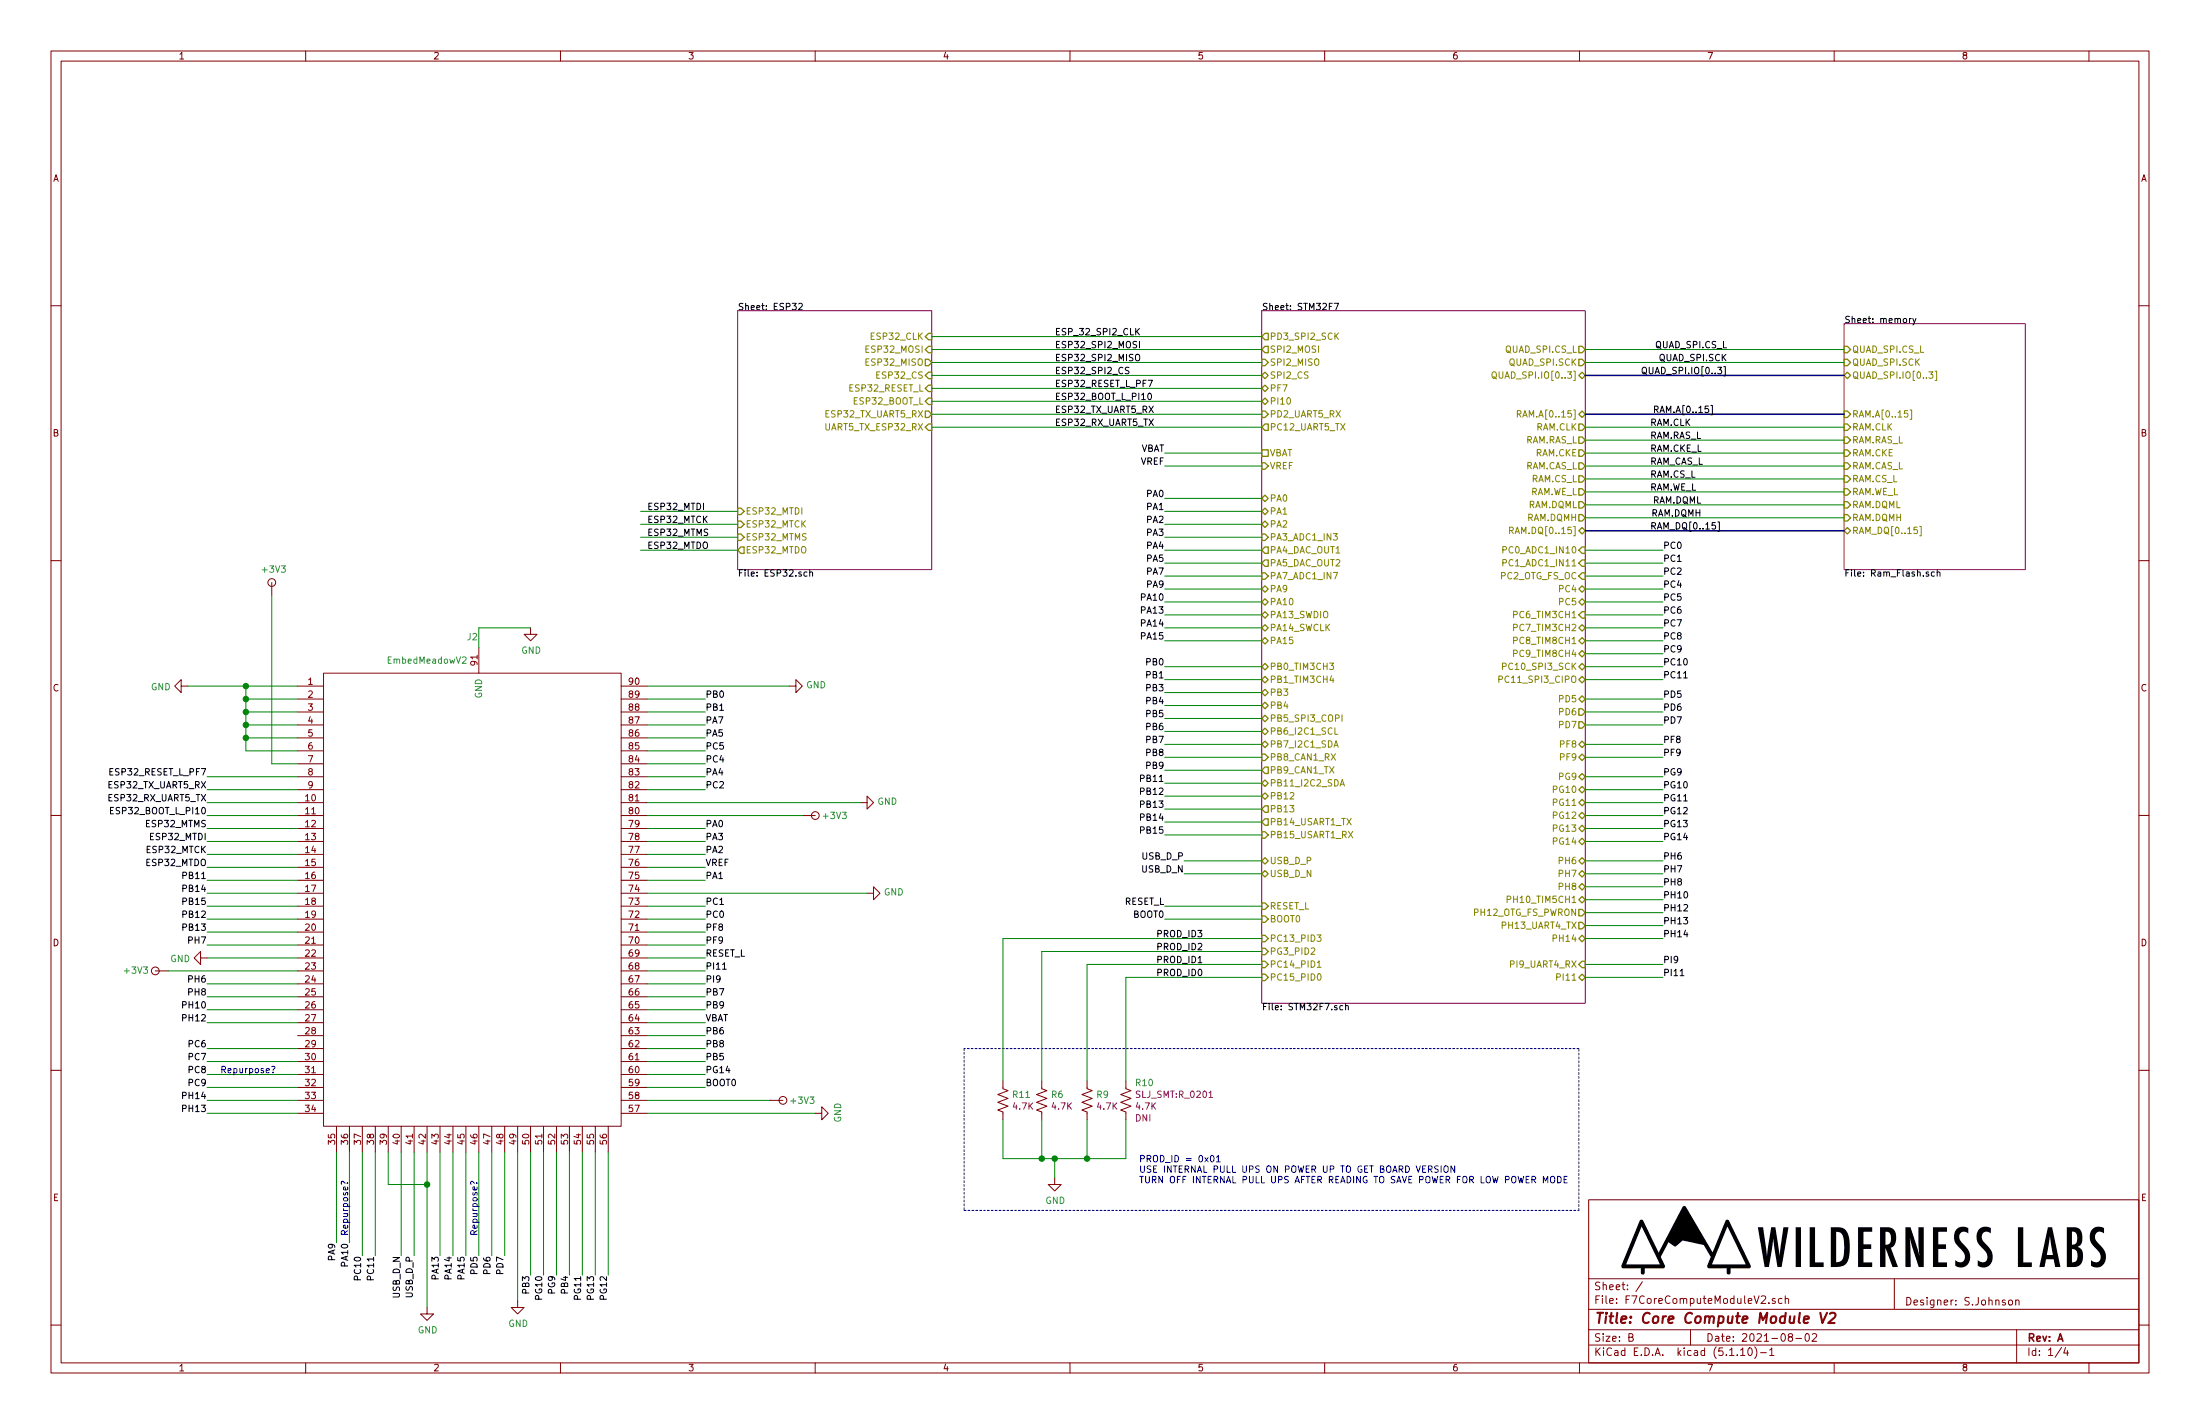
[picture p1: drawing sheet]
EESchema Schematic File Version 4
EELAYER 30 0
EELAYER END
$Descr B 17000 11000
encoding utf-8
Sheet 1 4
Title "Core Compute Module V2"
Date "2021-08-02"
Rev "A"
Comp ""
Comment1 "S.Johnson"
Comment2 ""
Comment3 ""
Comment4 ""
$EndDescr
Wire Bus Line
	12250 3200 14250 3200
Text Label 13250 3200 2    50   ~ 0
RAM.A[0..15]
Wire Wire Line
	12250 3300 14250 3300
Wire Wire Line
	12250 3500 14250 3500
Wire Wire Line
	12250 3600 14250 3600
Wire Wire Line
	12250 3700 14250 3700
Wire Wire Line
	12250 3800 14250 3800
Text Label 12750 3300 0    50   ~ 0
RAM.CLK
Text Label 12750 3400 0    50   ~ 0
RAM.RAS_L
Text Label 12750 3500 0    50   ~ 0
RAM.CKE_L
Text Label 12750 3600 0    50   ~ 0
RAM_CAS_L
Text Label 12750 3700 0    50   ~ 0
RAM.CS_L
Text Label 12750 3800 0    50   ~ 0
RAM.WE_L
Wire Bus Line
	12250 2900 14250 2900
Wire Wire Line
	12250 2800 14250 2800
Wire Wire Line
	12250 2700 14250 2700
Text Label 13350 2800 2    50   ~ 0
QUAD_SPI.SCK
Text Label 13350 2700 2    50   ~ 0
QUAD_SPI.CS_L
Text Label 13350 2900 2    50   ~ 0
QUAD_SPI.IO[0..3]
Wire Wire Line
	12250 3900 14250 3900
Wire Wire Line
	12250 4000 14250 4000
Text Label 13150 4000 2    50   ~ 0
RAM.DQMH
Text Label 13150 3900 2    50   ~ 0
RAM.DQML
Wire Bus Line
	12250 4100 14250 4100
Text Label 12750 4100 0    50   ~ 0
RAM_DQ[0..15]
Wire Wire Line
	7200 2600 9750 2600
Wire Wire Line
	9750 2700 7200 2700
Wire Wire Line
	9750 2800 7200 2800
Wire Wire Line
	7200 2900 9750 2900
Wire Wire Line
	9750 3000 7200 3000
Wire Wire Line
	9750 3100 7200 3100
Wire Wire Line
	9750 3200 7200 3200
Wire Wire Line
	9750 3300 7200 3300
Text Label 8150 2600 0    50   ~ 0
ESP_32_SPI2_CLK
Text Label 8150 2700 0    50   ~ 0
ESP32_SPI2_MOSI
Text Label 8150 2800 0    50   ~ 0
ESP32_SPI2_MISO
Text Label 8150 2900 0    50   ~ 0
ESP32_SPI2_CS
Text Label 8150 3000 0    50   ~ 0
ESP32_RESET_L_PF7
Text Label 8150 3100 0    50   ~ 0
ESP32_BOOT_L_PI10
Text Label 8150 3200 0    50   ~ 0
ESP32_TX_UART5_RX
Text Label 8150 3300 0    50   ~ 0
ESP32_RX_UART5_TX
Wire Wire Line
	9000 3500 9750 3500
Wire Wire Line
	9000 3600 9750 3600
Wire Wire Line
	9000 3850 9750 3850
Wire Wire Line
	9000 3950 9750 3950
Wire Wire Line
	9000 4050 9750 4050
Wire Wire Line
	9000 4150 9750 4150
Wire Wire Line
	9000 4250 9750 4250
Wire Wire Line
	9000 4350 9750 4350
Wire Wire Line
	9000 4450 9750 4450
Wire Wire Line
	9000 4550 9750 4550
Wire Wire Line
	9000 4650 9750 4650
Wire Wire Line
	9000 4750 9750 4750
Wire Wire Line
	9000 4850 9750 4850
Wire Wire Line
	9000 5350 9750 5350
Wire Wire Line
	9000 5450 9750 5450
Wire Wire Line
	9000 5550 9750 5550
Wire Wire Line
	9000 5650 9750 5650
Wire Wire Line
	9000 5750 9750 5750
Wire Wire Line
	9000 5850 9750 5850
Wire Wire Line
	9000 5950 9750 5950
Wire Wire Line
	9000 6050 9750 6050
Wire Wire Line
	9000 6150 9750 6150
Wire Wire Line
	9000 6250 9750 6250
Wire Wire Line
	9000 7000 9750 7000
Wire Wire Line
	12250 4250 12850 4250
Wire Wire Line
	12250 4350 12850 4350
Wire Wire Line
	12250 4450 12850 4450
Wire Wire Line
	12250 4550 12850 4550
Wire Wire Line
	12250 4650 12850 4650
Wire Wire Line
	9750 6750 9150 6750
Wire Wire Line
	9750 6650 9150 6650
Wire Wire Line
	12250 4750 12850 4750
Wire Wire Line
	12250 4850 12850 4850
Wire Wire Line
	12250 4950 12850 4950
Wire Wire Line
	12250 5050 12850 5050
Wire Wire Line
	12250 5150 12850 5150
Wire Wire Line
	12250 5250 12850 5250
Wire Wire Line
	12250 5400 12850 5400
Wire Wire Line
	12250 5500 12850 5500
Wire Wire Line
	12250 5600 12850 5600
Wire Wire Line
	12250 5750 12850 5750
Wire Wire Line
	12250 5850 12850 5850
Wire Wire Line
	12250 6000 12850 6000
Wire Wire Line
	12250 6100 12850 6100
$Sheet
S 14250 2500 1400 1900
U 5D0A6362
F0 "memory" 50
F1 "Ram_Flash.sch" 50
F2 "QUAD_SPI.IO[0..3]" B L 14250 2900 50 
F3 "RAM.A[0..15]" I L 14250 3200 50 
F4 "RAM.CLK" I L 14250 3300 50 
F5 "RAM.CKE" I L 14250 3500 50 
F6 "RAM.CAS_L" I L 14250 3600 50 
F7 "RAM.RAS_L" I L 14250 3400 50 
F8 "RAM.WE_L" I L 14250 3800 50 
F9 "RAM.CS_L" I L 14250 3700 50 
F10 "RAM.DQML" I L 14250 3900 50 
F11 "RAM.DQMH" I L 14250 4000 50 
F12 "QUAD_SPI.SCK" I L 14250 2800 50 
F13 "QUAD_SPI.CS_L" I L 14250 2700 50 
F14 "RAM_DQ[0..15]" B L 14250 4100 50 
$EndSheet
Wire Wire Line
	12250 3400 14250 3400
Wire Wire Line
	12250 6200 12850 6200
Wire Wire Line
	12250 6300 12850 6300
Wire Wire Line
	12250 6400 12850 6400
Wire Wire Line
	12250 6500 12850 6500
Wire Wire Line
	12250 6650 12850 6650
Wire Wire Line
	12250 6750 12850 6750
Text Label 12850 5050 0    50   ~ 0
PC9
Text Label 9000 3500 2    50   ~ 0
VBAT
Text Label 9000 3600 2    50   ~ 0
VREF
Text Label 9000 4250 2    50   ~ 0
PA4
Text Label 9000 4350 2    50   ~ 0
PA5
Text Label 9000 4150 2    50   ~ 0
PA3
Text Label 9000 4450 2    50   ~ 0
PA7
Text Label 12850 4250 0    50   ~ 0
PC0
Text Label 12850 4350 0    50   ~ 0
PC1
Text Label 12850 5150 0    50   ~ 0
PC10
Text Label 9000 5550 2    50   ~ 0
PB5
Text Label 12850 5250 0    50   ~ 0
PC11
Text Label 12850 7150 0    50   ~ 0
PH13
Text Label 9000 6450 2    50   ~ 0
PB15
Text Label 9000 6350 2    50   ~ 0
PB14
Text Label 9000 5850 2    50   ~ 0
PB8
Text Label 9000 5950 2    50   ~ 0
PB9
Text Label 12850 4750 0    50   ~ 0
PC6
Text Label 12850 4850 0    50   ~ 0
PC7
Text Label 9000 5150 2    50   ~ 0
PB0
Text Label 9000 5250 2    50   ~ 0
PB1
Text Label 12850 6950 0    50   ~ 0
PH10
Text Label 9000 7000 2    50   ~ 0
RESET_L
Text Label 9000 5650 2    50   ~ 0
PB6
Text Label 9000 5750 2    50   ~ 0
PB7
Text Label 9000 3850 2    50   ~ 0
PA0
Text Label 9000 3950 2    50   ~ 0
PA1
Text Label 9000 4050 2    50   ~ 0
PA2
Text Label 9000 4550 2    50   ~ 0
PA9
Text Label 9000 4650 2    50   ~ 0
PA10
Text Label 9150 6750 2    50   ~ 0
USB_D_N
Text Label 9150 6650 2    50   ~ 0
USB_D_P
Text Label 9000 4750 2    50   ~ 0
PA13
Text Label 9000 4850 2    50   ~ 0
PA14
Text Label 9000 4950 2    50   ~ 0
PA15
Text Label 12850 4550 0    50   ~ 0
PC4
Text Label 12850 4650 0    50   ~ 0
PC5
Text Label 12850 4950 0    50   ~ 0
PC8
Text Label 12850 6200 0    50   ~ 0
PG11
Text Label 12850 6400 0    50   ~ 0
PG13
Text Label 12850 6500 0    50   ~ 0
PG14
Text Label 12850 4450 0    50   ~ 0
PC2
Text Label 12850 7050 0    50   ~ 0
PH12
Text Label 9000 6050 2    50   ~ 0
PB11
Text Label 12850 5400 0    50   ~ 0
PD5
Text Label 9000 5350 2    50   ~ 0
PB3
Text Label 9000 5450 2    50   ~ 0
PB4
Text Label 12850 6000 0    50   ~ 0
PG9
Text Label 12850 6100 0    50   ~ 0
PG10
Text Label 12850 5500 0    50   ~ 0
PD6
Text Label 12850 5600 0    50   ~ 0
PD7
$Sheet
S 5700 2400 1500 2000
U 5D06E29D
F0 "ESP32" 50
F1 "ESP32.sch" 50
F2 "UART5_TX_ESP32_RX" I R 7200 3300 50 
F3 "ESP32_TX_UART5_RX" O R 7200 3200 50 
F4 "ESP32_MOSI" I R 7200 2700 50 
F5 "ESP32_CLK" I R 7200 2600 50 
F6 "ESP32_MISO" O R 7200 2800 50 
F7 "ESP32_CS" I R 7200 2900 50 
F8 "ESP32_RESET_L" I R 7200 3000 50 
F9 "ESP32_BOOT_L" I R 7200 3100 50 
F10 "ESP32_MTDI" I L 5700 3950 50 
F11 "ESP32_MTCK" I L 5700 4050 50 
F12 "ESP32_MTMS" I L 5700 4150 50 
F13 "ESP32_MTDO" O L 5700 4250 50 
$EndSheet
Wire Wire Line
	5700 3950 4950 3950
Wire Wire Line
	5700 4050 4950 4050
Wire Wire Line
	5700 4150 4950 4150
Wire Wire Line
	5700 4250 4950 4250
Text Label 5000 4150 0    50   ~ 0
ESP32_MTMS
Text Label 5000 4050 0    50   ~ 0
ESP32_MTCK
Text Label 5000 3950 0    50   ~ 0
ESP32_MTDI
Text Label 5000 4250 0    50   ~ 0
ESP32_MTDO
Wire Wire Line
	9750 7100 9000 7100
Text Label 9000 7100 2    50   ~ 0
BOOT0
$Comp
L SLJ_Mechanical:EmbedMeadowV2 J2
U 1 1
P 3700 6900
F 0 "J2" H 3650 8881 50  0000 C CNN
F 1 "EmbedMeadowV2" H 3300 8700 50  0000 C CNN
F 2 "SLJ_Mechanical:MeadowEmbededV2_OnModule" H 2900 6700 50  0001 C CNN
F 3 "" H 2800 6700 50  0001 C CNN
	1    3700 6900
	1    0    0    -1  
$EndComp
Wire Wire Line
	12250 6850 12850 6850
Wire Wire Line
	12250 6950 12850 6950
$Comp
L SLJ_Resistor_0201:R_4K7_1%_0201 R10
U 1 1
P 8700 8550
F 0 "R10" H 8768 8737 50  0000 L CNN
F 1 "R_4K7_1%_0201" H 8685 7957 50  0001 C CNN
F 2 "SLJ_SMT:R_0201" H 8768 8646 50  0000 L CNN
F 3 "~" H 8700 8600 50  0001 C CNN
F 4 "Yageo" H 8663 7889 50  0001 C CNN "MF"
F 5 "RC0201FR-074K7L" H 8658 8026 50  0001 C CNN "PN"
F 6 "4.7K" H 8768 8555 50  0000 L CNN "Res_value"
F 7 "Vishay Dale" H 8700 8550 50  0001 C CNN "MF2"
F 8 "CRCW02014K70FKED" H 8700 8550 50  0001 C CNN "PN2"
F 9 "DNI" H 8768 8464 50  0000 L CNN "DNI"
	1    8700 8550
	1    0    0    -1  
$EndComp
$Comp
L SLJ_Resistor_0201:R_4K7_1%_0201 R9
U 1 1
P 8400 8550
F 0 "R9" H 8468 8646 50  0000 L CNN
F 1 "R_4K7_1%_0201" H 8385 7957 50  0001 C CNN
F 2 "SLJ_SMT:R_0201" H 8468 8646 50  0001 L CNN
F 3 "~" H 8400 8600 50  0001 C CNN
F 4 "Yageo" H 8363 7889 50  0001 C CNN "MF"
F 5 "RC0201FR-074K7L" H 8358 8026 50  0001 C CNN "PN"
F 6 "4.7K" H 8468 8555 50  0000 L CNN "Res_value"
F 7 "Vishay Dale" H 8400 8550 50  0001 C CNN "MF2"
F 8 "CRCW02014K70FKED" H 8400 8550 50  0001 C CNN "PN2"
F 9 "" H 8468 8464 50  0000 L CNN "DNI"
	1    8400 8550
	1    0    0    -1  
$EndComp
$Comp
L SLJ_Resistor_0201:R_4K7_1%_0201 R6
U 1 1
P 8050 8550
F 0 "R6" H 8118 8646 50  0000 L CNN
F 1 "R_4K7_1%_0201" H 8035 7957 50  0001 C CNN
F 2 "SLJ_SMT:R_0201" H 8118 8646 50  0001 L CNN
F 3 "~" H 8050 8600 50  0001 C CNN
F 4 "Yageo" H 8013 7889 50  0001 C CNN "MF"
F 5 "RC0201FR-074K7L" H 8008 8026 50  0001 C CNN "PN"
F 6 "4.7K" H 8118 8555 50  0000 L CNN "Res_value"
F 7 "Vishay Dale" H 8050 8550 50  0001 C CNN "MF2"
F 8 "CRCW02014K70FKED" H 8050 8550 50  0001 C CNN "PN2"
F 9 "" H 8118 8464 50  0000 L CNN "DNI"
	1    8050 8550
	1    0    0    -1  
$EndComp
Wire Wire Line
	8050 7350 9750 7350
Wire Wire Line
	8400 7450 9750 7450
Wire Wire Line
	8700 7550 9750 7550
Text Label 9300 7550 2    50   ~ 0
PROD_ID0
Text Label 9300 7450 2    50   ~ 0
PROD_ID1
Text Label 9300 7350 2    50   ~ 0
PROD_ID2
Text Notes 8800 9150 0    50   ~ 0
PROD_ID = 0x01\nUSE INTERNAL PULL UPS ON POWER UP TO GET BOARD VERSION\nTURN OFF INTERNAL PULL UPS AFTER READING TO SAVE POWER FOR LOW POWER MODE
Wire Wire Line
	8050 8650 8050 8950
Wire Wire Line
	8050 8950 8150 8950
Wire Wire Line
	8400 8950 8400 8650
Wire Wire Line
	8400 8950 8700 8950
Wire Wire Line
	8700 8950 8700 8650
Connection ~ 8400 8950
$Comp
L power:GND #PWR07
U 1 1
P 8150 9100
F 0 "#PWR07" H 8150 8850 50  0001 C CNN
F 1 "GND" H 8155 8927 50  0000 C CNN
F 2 "" H 8150 9100 50  0001 C CNN
F 3 "" H 8150 9100 50  0001 C CNN
	1    8150 9100
	1    0    0    -1  
$EndComp
Wire Wire Line
	8150 9100 8150 8950
Connection ~ 8150 8950
Wire Wire Line
	8150 8950 8400 8950
Text Label 9000 6150 2    50   ~ 0
PB12
Text Label 9000 6250 2    50   ~ 0
PB13
Wire Wire Line
	12250 7050 12850 7050
Text Label 12850 6300 0    50   ~ 0
PG12
Wire Wire Line
	9750 4950 9000 4950
Wire Wire Line
	9750 5150 9000 5150
Wire Wire Line
	9750 5250 9000 5250
Text Label 12850 6650 0    50   ~ 0
PH6
Text Label 12850 6750 0    50   ~ 0
PH7
Text Label 12850 6850 0    50   ~ 0
PH8
Text Label 12850 5750 0    50   ~ 0
PF8
Text Label 12850 5850 0    50   ~ 0
PF9
$Comp
L SLJ_Resistor_0201:R_4K7_1%_0201 R11
U 1 1
P 7750 8550
F 0 "R11" H 7818 8646 50  0000 L CNN
F 1 "R_4K7_1%_0201" H 7735 7957 50  0001 C CNN
F 2 "SLJ_SMT:R_0201" H 7818 8646 50  0001 L CNN
F 3 "~" H 7750 8600 50  0001 C CNN
F 4 "Yageo" H 7713 7889 50  0001 C CNN "MF"
F 5 "RC0201FR-074K7L" H 7708 8026 50  0001 C CNN "PN"
F 6 "4.7K" H 7818 8555 50  0000 L CNN "Res_value"
F 7 "Vishay Dale" H 7750 8550 50  0001 C CNN "MF2"
F 8 "CRCW02014K70FKED" H 7750 8550 50  0001 C CNN "PN2"
F 9 "" H 7818 8464 50  0000 L CNN "DNI"
	1    7750 8550
	1    0    0    -1  
$EndComp
Wire Wire Line
	7750 7250 9750 7250
Wire Wire Line
	7750 8650 7750 8950
Wire Wire Line
	7750 8950 8050 8950
Connection ~ 8050 8950
Text Label 9300 7250 2    50   ~ 0
PROD_ID3
Wire Wire Line
	12250 7150 12850 7150
Text Label 12850 7550 0    50   ~ 0
PI11
Text Label 1600 6000 2    50   ~ 0
ESP32_RESET_L_PF7
Text Label 1600 6300 2    50   ~ 0
ESP32_BOOT_L_PI10
Text Label 1600 6100 2    50   ~ 0
ESP32_TX_UART5_RX
Text Label 1600 6200 2    50   ~ 0
ESP32_RX_UART5_TX
Text Label 5450 7600 0    50   ~ 0
PI9
Text Label 5450 7500 0    50   ~ 0
PI11
Wire Wire Line
	1600 7600 2300 7600
Wire Wire Line
	1600 7300 2300 7300
Wire Wire Line
	1600 7700 2300 7700
Text Label 1600 8600 2    50   ~ 0
PH13
Wire Wire Line
	3500 9700 3500 8900
Text Label 1600 7600 2    50   ~ 0
PH6
Text Label 5450 7300 0    50   ~ 0
PF9
Wire Wire Line
	2100 5900 2300 5900
Text Label 5450 7200 0    50   ~ 0
PF8
Text Label 1600 7700 2    50   ~ 0
PH8
Text Label 1600 7300 2    50   ~ 0
PH7
Wire Wire Line
	2300 7200 1600 7200
Wire Wire Line
	2300 7100 1600 7100
Text Label 1600 7100 2    50   ~ 0
PB12
Text Label 1600 7200 2    50   ~ 0
PB13
Wire Wire Line
	2700 9600 2700 8900
Wire Wire Line
	3600 9700 3600 8900
Wire Wire Line
	2800 9700 2800 8900
Wire Wire Line
	2900 9700 2900 8900
Wire Wire Line
	3400 9700 3400 8900
Text Label 5450 7700 0    50   ~ 0
PB7
Text Label 5450 8100 0    50   ~ 0
PB8
Text Label 5450 7800 0    50   ~ 0
PB9
Text Label 5450 7900 0    50   ~ 0
VBAT
Text Label 5450 7400 0    50   ~ 0
RESET_L
Text Label 5450 7000 0    50   ~ 0
PC1
Text Label 5450 7100 0    50   ~ 0
PC0
Text Label 5450 6800 0    50   ~ 0
PA1
Text Label 5450 6700 0    50   ~ 0
VREF
Text Label 5450 6400 0    50   ~ 0
PA0
Text Label 5450 6500 0    50   ~ 0
PA3
Text Label 5450 6000 0    50   ~ 0
PA4
Text Label 5450 6100 0    50   ~ 0
PC2
Text Label 5450 6600 0    50   ~ 0
PA2
Text Label 5450 5600 0    50   ~ 0
PA7
Text Label 5450 5900 0    50   ~ 0
PC4
Text Label 5450 5700 0    50   ~ 0
PA5
Text Label 5450 5500 0    50   ~ 0
PB1
Text Label 5450 5800 0    50   ~ 0
PC5
Text Label 5450 5400 0    50   ~ 0
PB0
Wire Wire Line
	5000 5600 5450 5600
Wire Wire Line
	5000 5500 5450 5500
Wire Wire Line
	5000 5400 5450 5400
Text Label 5450 8400 0    50   ~ 0
BOOT0
Text Label 5450 8300 0    50   ~ 0
PG14
Text Label 3600 9700 3    50   ~ 0
PA15
Text Label 2900 9700 3    50   ~ 0
PC11
Text Label 3500 9700 3    50   ~ 0
PA14
Text Label 3400 9700 3    50   ~ 0
PA13
Text Label 2800 9700 3    50   ~ 0
PC10
Text Label 5450 8200 0    50   ~ 0
PB5
Text Label 5450 8000 0    50   ~ 0
PB6
$Comp
L SLJ_Pwr_symbols:+3V3 #PWR?
U 1 1
P 2100 4600
AR Path="/5D09BE01/5E40278D" Ref="#PWR?"  Part="1" 
AR Path="/5E40278D" Ref="#PWR0125"  Part="1" 
F 0 "#PWR0125" H 2431 4524 50  0001 C CNN
F 1 "+3V3" H 2115 4803 50  0000 C CNN
F 2 "" H 2100 4600 50  0001 C CNN
F 3 "" H 2100 4600 50  0001 C CNN
	1    2100 4600
	1    0    0    -1  
$EndComp
Text Label 1600 6800 2    50   ~ 0
PB11
Text Label 1600 6900 2    50   ~ 0
PB14
Text Label 1600 7000 2    50   ~ 0
PB15
Text Label 1600 6400 2    50   ~ 0
ESP32_MTMS
Text Label 1600 6500 2    50   ~ 0
ESP32_MTDI
Text Label 1600 6600 2    50   ~ 0
ESP32_MTCK
Text Label 1600 6700 2    50   ~ 0
ESP32_MTDO
Text Label 1600 7800 2    50   ~ 0
PH10
Text Label 1600 8100 2    50   ~ 0
PC6
Text Label 1600 8200 2    50   ~ 0
PC7
Text Label 2600 9600 3    50   ~ 0
PA9
Wire Wire Line
	2300 7000 1600 7000
Wire Wire Line
	2300 5800 1900 5800
Wire Wire Line
	2300 6800 1600 6800
Wire Wire Line
	2300 6900 1600 6900
Wire Wire Line
	2300 6400 1600 6400
Wire Wire Line
	2300 6500 1600 6500
Wire Wire Line
	2300 6600 1600 6600
Wire Wire Line
	2300 6700 1600 6700
Wire Wire Line
	2300 7800 1600 7800
Wire Wire Line
	1600 8100 2300 8100
Wire Wire Line
	2300 8200 1600 8200
Text Label 1600 7900 2    50   ~ 0
PH12
Text Label 1600 8300 2    50   ~ 0
PC8
Text Label 2700 9600 3    50   ~ 0
PA10
Text Label 1600 8400 2    50   ~ 0
PC9
Wire Wire Line
	2300 7900 1600 7900
Wire Wire Line
	2300 8300 1600 8300
Wire Wire Line
	2300 8400 1600 8400
Wire Wire Line
	2300 8600 1600 8600
Wire Wire Line
	2600 8900 2600 9600
Wire Wire Line
	1900 5700 1900 5800
Connection ~ 1900 5700
Wire Wire Line
	2300 5700 1900 5700
Wire Wire Line
	1900 5600 1900 5700
Connection ~ 1900 5600
Wire Wire Line
	2300 5600 1900 5600
Wire Wire Line
	1900 5500 1900 5600
Connection ~ 1900 5500
Wire Wire Line
	2300 5500 1900 5500
Wire Wire Line
	1900 5400 1900 5500
Wire Wire Line
	2300 5400 1900 5400
Wire Wire Line
	2300 5300 1900 5300
Wire Wire Line
	2300 6000 1600 6000
Wire Wire Line
	2300 6300 1600 6300
Wire Wire Line
	1600 6100 2300 6100
Wire Wire Line
	1600 6200 2300 6200
Wire Wire Line
	5000 8500 5950 8500
Text Notes 1700 8300 0    50   ~ 0
Repurpose?
Text Notes 2700 9550 1    50   ~ 0
Repurpose?
Wire Wire Line
	7750 7250 7750 8350
Wire Wire Line
	8050 7350 8050 8350
Wire Wire Line
	8400 7450 8400 8350
Wire Wire Line
	8700 7550 8700 8350
Wire Notes Line
	7450 8100 7450 9350
Wire Notes Line
	7450 9350 12200 9350
Wire Notes Line
	12200 9350 12200 8100
Wire Notes Line
	12200 8100 7450 8100
Wire Wire Line
	12250 7250 12850 7250
Text Label 12850 7250 0    50   ~ 0
PH14
$Comp
L SLJ_Pwr_symbols:+3V3 #PWR?
U 1 1
P 5950 8500
AR Path="/5D09BE01/6162F49C" Ref="#PWR?"  Part="1" 
AR Path="/6162F49C" Ref="#PWR0105"  Part="1" 
F 0 "#PWR0105" H 6281 8424 50  0001 C CNN
F 1 "+3V3" V 5950 8750 50  0000 C CNN
F 2 "" H 5950 8500 50  0001 C CNN
F 3 "" H 5950 8500 50  0001 C CNN
	1    5950 8500
	0    1    1    0   
$EndComp
Wire Wire Line
	5000 8600 6300 8600
$Comp
L power:GND #PWR0126
U 1 1
P 6300 8600
F 0 "#PWR0126" H 6300 8350 50  0001 C CNN
F 1 "GND" H 6305 8427 50  0000 C CNN
F 2 "" H 6300 8600 50  0001 C CNN
F 3 "" H 6300 8600 50  0001 C CNN
	1    6300 8600
	0    -1   -1   0   
$EndComp
$Comp
L power:GND #PWR0128
U 1 1
P 1450 5300
F 0 "#PWR0128" H 1450 5050 50  0001 C CNN
F 1 "GND" V 1455 5172 50  0000 R CNN
F 2 "" H 1450 5300 50  0001 C CNN
F 3 "" H 1450 5300 50  0001 C CNN
	1    1450 5300
	0    1    1    0   
$EndComp
Wire Wire Line
	1900 5400 1900 5300
Connection ~ 1900 5400
Connection ~ 1900 5300
Wire Wire Line
	1900 5300 1450 5300
$Comp
L power:GND #PWR0129
U 1 1
P 1600 7400
F 0 "#PWR0129" H 1600 7150 50  0001 C CNN
F 1 "GND" V 1605 7272 50  0000 R CNN
F 2 "" H 1600 7400 50  0001 C CNN
F 3 "" H 1600 7400 50  0001 C CNN
	1    1600 7400
	0    1    1    0   
$EndComp
Wire Wire Line
	1600 7400 2300 7400
Wire Wire Line
	1300 7500 2300 7500
$Comp
L SLJ_Pwr_symbols:+3V3 #PWR?
U 1 1
P 1300 7500
AR Path="/5D09BE01/6186680F" Ref="#PWR?"  Part="1" 
AR Path="/6186680F" Ref="#PWR0130"  Part="1" 
F 0 "#PWR0130" H 1631 7424 50  0001 C CNN
F 1 "+3V3" V 1300 7750 50  0000 C CNN
F 2 "" H 1300 7500 50  0001 C CNN
F 3 "" H 1300 7500 50  0001 C CNN
	1    1300 7500
	0    -1   -1   0   
$EndComp
Wire Wire Line
	2100 4600 2100 5900
Wire Wire Line
	3700 5000 3700 4850
Wire Wire Line
	3700 4850 4100 4850
$Comp
L power:GND #PWR0131
U 1 1
P 4100 4850
F 0 "#PWR0131" H 4100 4600 50  0001 C CNN
F 1 "GND" H 4105 4677 50  0000 C CNN
F 2 "" H 4100 4850 50  0001 C CNN
F 3 "" H 4100 4850 50  0001 C CNN
	1    4100 4850
	1    0    0    -1  
$EndComp
Wire Wire Line
	5000 5300 6100 5300
$Comp
L power:GND #PWR0132
U 1 1
P 6100 5300
F 0 "#PWR0132" H 6100 5050 50  0001 C CNN
F 1 "GND" V 6105 5172 50  0000 R CNN
F 2 "" H 6100 5300 50  0001 C CNN
F 3 "" H 6100 5300 50  0001 C CNN
	1    6100 5300
	0    -1   -1   0   
$EndComp
Wire Wire Line
	5000 6200 6650 6200
$Comp
L power:GND #PWR0133
U 1 1
P 6650 6200
F 0 "#PWR0133" H 6650 5950 50  0001 C CNN
F 1 "GND" V 6655 6072 50  0000 R CNN
F 2 "" H 6650 6200 50  0001 C CNN
F 3 "" H 6650 6200 50  0001 C CNN
	1    6650 6200
	0    -1   -1   0   
$EndComp
Wire Wire Line
	5000 6900 6700 6900
$Comp
L power:GND #PWR0134
U 1 1
P 6700 6900
F 0 "#PWR0134" H 6700 6650 50  0001 C CNN
F 1 "GND" V 6705 6772 50  0000 R CNN
F 2 "" H 6700 6900 50  0001 C CNN
F 3 "" H 6700 6900 50  0001 C CNN
	1    6700 6900
	0    -1   -1   0   
$EndComp
$Comp
L SLJ_Pwr_symbols:+3V3 #PWR?
U 1 1
P 6200 6300
AR Path="/5D09BE01/618D0E98" Ref="#PWR?"  Part="1" 
AR Path="/618D0E98" Ref="#PWR0135"  Part="1" 
F 0 "#PWR0135" H 6531 6224 50  0001 C CNN
F 1 "+3V3" V 6200 6550 50  0000 C CNN
F 2 "" H 6200 6300 50  0001 C CNN
F 3 "" H 6200 6300 50  0001 C CNN
	1    6200 6300
	0    1    1    0   
$EndComp
Wire Wire Line
	6200 6300 5000 6300
Wire Wire Line
	5000 5900 5450 5900
Wire Wire Line
	5000 5800 5450 5800
Wire Wire Line
	5000 5700 5450 5700
Wire Wire Line
	5000 6100 5450 6100
Wire Wire Line
	5000 6000 5450 6000
Wire Wire Line
	5000 6600 5450 6600
Wire Wire Line
	5000 6500 5450 6500
Wire Wire Line
	5000 6400 5450 6400
Wire Wire Line
	5000 6800 5450 6800
Wire Wire Line
	5000 6700 5450 6700
Wire Wire Line
	4000 8900 4000 10050
$Comp
L power:GND #PWR0127
U 1 1
P 4000 10050
F 0 "#PWR0127" H 4000 9800 50  0001 C CNN
F 1 "GND" H 4005 9877 50  0000 C CNN
F 2 "" H 4000 10050 50  0001 C CNN
F 3 "" H 4000 10050 50  0001 C CNN
	1    4000 10050
	1    0    0    -1  
$EndComp
Text Label 3800 9700 3    50   ~ 0
PD6
Text Label 3900 9700 3    50   ~ 0
PD7
Text Label 4300 9850 3    50   ~ 0
PG9
Text Label 4200 9850 3    50   ~ 0
PG10
Text Label 4100 9850 3    50   ~ 0
PB3
Text Label 4400 9850 3    50   ~ 0
PB4
Text Label 4500 9850 3    50   ~ 0
PG11
Text Label 4600 9850 3    50   ~ 0
PG13
Wire Wire Line
	3800 8900 3800 9700
Wire Wire Line
	3900 8900 3900 9700
Wire Wire Line
	4100 8900 4100 9850
Wire Wire Line
	4200 8900 4200 9850
Wire Wire Line
	4300 8900 4300 9850
Wire Wire Line
	4400 8900 4400 9850
Wire Wire Line
	4500 8900 4500 9850
Wire Wire Line
	4600 8900 4600 9850
Wire Wire Line
	4700 8900 4700 9850
Text Label 4700 9850 3    50   ~ 0
PG12
Wire Wire Line
	3700 8900 3700 9700
$Comp
L power:GND #PWR0124
U 1 1
P 3300 10100
F 0 "#PWR0124" H 3300 9850 50  0001 C CNN
F 1 "GND" H 3305 9927 50  0000 C CNN
F 2 "" H 3300 10100 50  0001 C CNN
F 3 "" H 3300 10100 50  0001 C CNN
	1    3300 10100
	1    0    0    -1  
$EndComp
Connection ~ 3300 9150
Wire Wire Line
	3300 9150 3300 10100
Wire Wire Line
	3300 8900 3300 9150
Wire Wire Line
	3200 8900 3200 9700
Wire Wire Line
	3100 8900 3100 9700
Text Label 3700 9700 3    50   ~ 0
PD5
Text Label 3200 9700 3    50   ~ 0
USB_D_P
Text Label 3100 9700 3    50   ~ 0
USB_D_N
Wire Wire Line
	3300 9150 3000 9150
Wire Wire Line
	3000 8900 3000 9150
Text Notes 3700 9550 1    50   ~ 0
Repurpose?
Wire Wire Line
	2300 8500 1600 8500
Text Label 1600 8500 2    50   ~ 0
PH14
Text Label 12850 7450 0    50   ~ 0
PI9
Wire Wire Line
	9000 6350 9750 6350
Wire Wire Line
	9000 6450 9750 6450
$Sheet
S 9750 2400 2500 5350
U 5D09BE01
F0 "STM32F7" 50
F1 "STM32F7.sch" 50
F2 "RAM.A[0..15]" B R 12250 3200 50 
F3 "RAM.CLK" O R 12250 3300 50 
F4 "RAM.RAS_L" O R 12250 3400 50 
F5 "RAM.CKE" O R 12250 3500 50 
F6 "RAM.CAS_L" O R 12250 3600 50 
F7 "RAM.CS_L" O R 12250 3700 50 
F8 "RAM.WE_L" O R 12250 3800 50 
F9 "QUAD_SPI.IO[0..3]" B R 12250 2900 50 
F10 "QUAD_SPI.SCK" O R 12250 2800 50 
F11 "QUAD_SPI.CS_L" O R 12250 2700 50 
F12 "RAM.DQMH" O R 12250 4000 50 
F13 "RAM.DQML" O R 12250 3900 50 
F14 "RAM.DQ[0..15]" B R 12250 4100 50 
F15 "VREF" I L 9750 3600 50 
F16 "PC12_UART5_TX" O L 9750 3300 50 
F17 "SPI2_CS" B L 9750 2900 50 
F18 "SPI2_MISO" I L 9750 2800 50 
F19 "SPI2_MOSI" O L 9750 2700 50 
F20 "PI10" B L 9750 3100 50 
F21 "PF7" B L 9750 3000 50 
F22 "PD2_UART5_RX" I L 9750 3200 50 
F23 "PD3_SPI2_SCK" O L 9750 2600 50 
F24 "VBAT" U L 9750 3500 50 
F25 "RESET_L" I L 9750 7000 50 
F26 "BOOT0" I L 9750 7100 50 
F27 "PG3_PID2" I L 9750 7350 50 
F28 "PC14_PID1" I L 9750 7450 50 
F29 "PC15_PID0" I L 9750 7550 50 
F30 "PC13_PID3" I L 9750 7250 50 
F31 "PB5_SPI3_COPI" B L 9750 5550 50 
F32 "PB6_I2C1_SCL" B L 9750 5650 50 
F33 "PB7_I2C1_SDA" B L 9750 5750 50 
F34 "PB8_CAN1_RX" I L 9750 5850 50 
F35 "PB9_CAN1_TX" O L 9750 5950 50 
F36 "PB13" O L 9750 6250 50 
F37 "PB14_USART1_TX" O L 9750 6350 50 
F38 "PB15_USART1_RX" I L 9750 6450 50 
F39 "PB0_TIM3CH3" B L 9750 5150 50 
F40 "PB1_TIM3CH4" B L 9750 5250 50 
F41 "PI9_UART4_RX" I R 12250 7450 50 
F42 "PH10_TIM5CH1" B R 12250 6950 50 
F43 "PH12_OTG_FS_PWRON" O R 12250 7050 50 
F44 "PH13_UART4_TX" O R 12250 7150 50 
F45 "PC0_ADC1_IN10" I R 12250 4250 50 
F46 "PC1_ADC1_IN11" I R 12250 4350 50 
F47 "PC2_OTG_FS_OC" I R 12250 4450 50 
F48 "PC6_TIM3CH1" I R 12250 4750 50 
F49 "PC7_TIM3CH2" B R 12250 4850 50 
F50 "PC8_TIM8CH1" B R 12250 4950 50 
F51 "PC9_TIM8CH4" B R 12250 5050 50 
F52 "PC10_SPI3_SCK" B R 12250 5150 50 
F53 "PC11_SPI3_CIPO" B R 12250 5250 50 
F54 "PD5" B R 12250 5400 50 
F55 "PA3_ADC1_IN3" I L 9750 4150 50 
F56 "PA4_DAC_OUT1" O L 9750 4250 50 
F57 "PA5_DAC_OUT2" O L 9750 4350 50 
F58 "PA7_ADC1_IN7" I L 9750 4450 50 
F59 "PA0" B L 9750 3850 50 
F60 "PA1" B L 9750 3950 50 
F61 "PA2" B L 9750 4050 50 
F62 "PA9" B L 9750 4550 50 
F63 "PA10" B L 9750 4650 50 
F64 "USB_D_N" B L 9750 6750 50 
F65 "USB_D_P" B L 9750 6650 50 
F66 "PA13_SWDIO" B L 9750 4750 50 
F67 "PA14_SWCLK" B L 9750 4850 50 
F68 "PA15" B L 9750 4950 50 
F69 "PC4" B R 12250 4550 50 
F70 "PC5" B R 12250 4650 50 
F71 "PG11" B R 12250 6200 50 
F72 "PG13" B R 12250 6400 50 
F73 "PG14" B R 12250 6500 50 
F74 "PB3" B L 9750 5350 50 
F75 "PB4" B L 9750 5450 50 
F76 "PG10" B R 12250 6100 50 
F77 "PG9" B R 12250 6000 50 
F78 "PD6" O R 12250 5500 50 
F79 "PD7" O R 12250 5600 50 
F80 "PG12" B R 12250 6300 50 
F81 "PH6" B R 12250 6650 50 
F82 "PH8" B R 12250 6850 50 
F83 "PF8" B R 12250 5750 50 
F84 "PF9" B R 12250 5850 50 
F85 "PH7" B R 12250 6750 50 
F86 "PI11" B R 12250 7550 50 
F87 "PH14" B R 12250 7250 50 
F88 "PB11_I2C2_SDA" B L 9750 6050 50 
F89 "PB12" B L 9750 6150 50 
$EndSheet
Wire Wire Line
	12250 7450 12850 7450
Wire Wire Line
	12250 7550 12850 7550
Wire Wire Line
	5000 7200 5450 7200
Wire Wire Line
	5000 7100 5450 7100
Wire Wire Line
	5000 7000 5450 7000
Wire Wire Line
	5000 7400 5450 7400
Wire Wire Line
	5000 7300 5450 7300
Wire Wire Line
	5000 7600 5450 7600
Wire Wire Line
	5000 7500 5450 7500
Wire Wire Line
	5000 7800 5450 7800
Wire Wire Line
	5000 7700 5450 7700
Wire Wire Line
	5000 8100 5450 8100
Wire Wire Line
	5000 8000 5450 8000
Wire Wire Line
	5000 7900 5450 7900
Wire Wire Line
	5000 8200 5450 8200
Wire Wire Line
	5000 8300 5450 8300
Wire Wire Line
	5000 8400 5450 8400
$EndSCHEMATC
